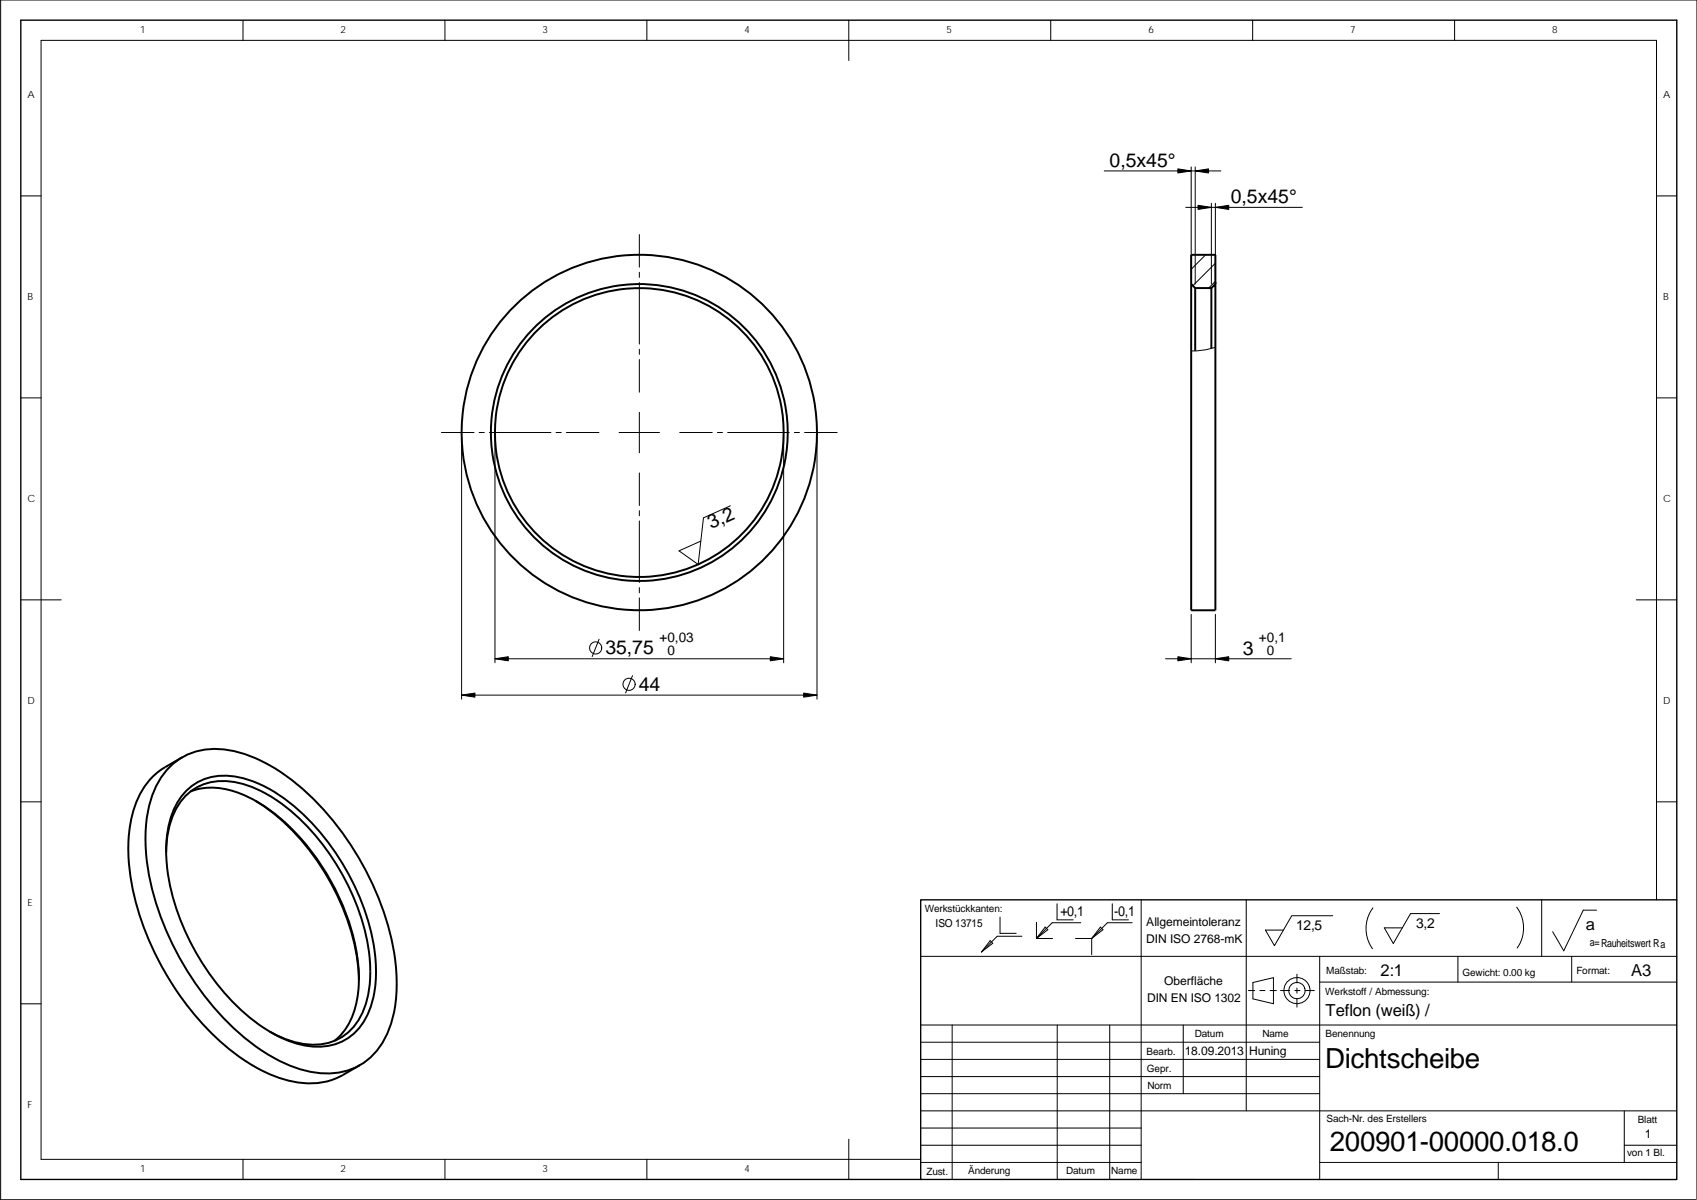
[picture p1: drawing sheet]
<svg xmlns="http://www.w3.org/2000/svg" width="420mm" height="297mm" viewBox="0 0 420 297" stroke-linecap="round" stroke-linejoin="round" font-family="sans-serif">
<g fill="none" stroke="#000" stroke-width=".25">
<path d="M60.2 5v5M110.2 5v5M160.2 5v5M210.2 5v10M260.1 5v5M310.1 5v5M360.1 5v5M5.2 48.5h5M158.3 58.1v8M273.4 42.3h28.9M293.6 51.3h28.8M294.9 41.3v28"/>
<path d="M295.9 41.3v29M299.9 50.3v20M300.9 50.3v19M410.1 48.5h5.1M158.3 67.4v1.3M158.3 69.9v15.3M298.5 63.1l-3.6 3.6M300.9 69.6l-1.7 1.7M300.9 65.2l-5.6 5.5M5.2 98.5h5M158.3 86.4v1.3M158.3 89v8.1"/>
<path d="M300.9 86l-2.3 .6-3.7 .3M410.1 98.5h5.1M109.3 107.1h8.1M114.3 108.1v65M118.6 107.1h1.3M121.2 107.1h15.2M122.5 108.1v56M137.7 107.1h1.2M140.2 107.1h8.1M153.3 107.1h10M158.3 117.1v8M158.3 102.1v10"/>
<path d="M168.3 107.1h8M177.6 107.1h1.3M180.2 107.1h15.2M194 108.1v56M196.7 107.1h1.2M199.2 107.1h8.1M202.3 108.1v65M158.3 126.4v1.3M158.3 128.9v15.3M180.8 125.2l-6.6 3-1.3 11.5-4.8-3.3 5.4-2.5M5.2 148.5h10M148.3 158.2l-1.7 4.3"/>
<path d="M158.3 145.5v1.2M158.3 148v8.1M294.9 152.1v12M300.9 152.1v12M405.1 148.5h10.1M114.3 172.1h88M122.5 163.1h71.5M156.6 167.2l-1.7 4.3M288.6 163.1h31.1M5.2 198.5h5M410.1 198.5h5.1M228 236.7h187.2"/>
<path d="M245.2 232.8l.6 .7-2.8 2.1zM247.6 227v4h4M253 231.8h-6.1l-3.9 3.8M256.6 232.3h4M256.6 228.3v4M258.8 229.5l.6 .6-2.8 2.2zM261.7 223.7v4h4M267.6 228.4h-7.1l-3.9 3.9M270.3 232.3v4M272.4 229.5l.7 .6-2.8 2.2zM275.4 223.7v4h4M280.3 228.4h-6.1l-3.9 3.9h-4"/>
<path d="M282.5 222.7v69.3M308.6 222.7v52.3M326.7 236.7v55.3M330 226.7h-10.2l-4.3 7.4-2.2-3.9h4.5M339.9 224.7a8.6 8.6 0 0 0-.1 10.1M356.4 226.1h-7.2l-4.2 7.5-2.3-3.9h4.5M361 236.7v6.4M375.5 224.6a8.6 8.6 0 0 1 .1 10.1M381.7 222.7v14M389.1 236.7v6.4M395.3 225.3h-3.3l-4.8 10.1-2.8-4.8M410.1 222.7v-212.7h-399.9v277h217.8"/>
<path d="M5.2 248.5h5M228 253.7h187.2M228 258h98.7M235.7 253.7v38.3M261.8 253.7v38.3M274.8 253.7v38.3M293 253.7v17M309.1 245.2h1.6M310.2 243.2l5.1-1.2v6.5l-5.1-1.3zM311.9 245.2h1.3M314.5 245.2h1.5M317 245.2h2.3"/>
<path d="M320.6 245.2h1.2M321.1 241.2v2.1M321.1 244.6v1.3M321.1 247.1v2.2M323.1 245.2h2.3M326.7 243.1h88.5M228 279.2h54.5M228 262.2h98.7M228 266.5h98.7M228 270.7h98.7M402.2 275v12.7M415.2 275h-187.2"/>
<path d="M60.2 287v5M110.2 287v5M160.2 287v5M210.2 282v10M228 287.7h54.5M228 283.5h54.5M326.7 287.7h88.5M371 287.7v4.3M402.2 283.5h13M420.1 296.9v-296.9h-419.9v297h419.7"/>
<circle cx="147.5" cy="160.4" r="1.5"/>
<circle cx="155.8" cy="169.4" r="1.51"/>
<circle cx="321.1" cy="245.2" r="3.2"/>
<circle cx="321.1" cy="245.2" r="2.01"/>
</g>
<path d="M228 222.7h187.2v69.3h-187.2zM415.2 222.7v-217.7h-410v287h222.8" fill="none" stroke="#000" stroke-width=".34"/>
<g fill="none" stroke="#000" stroke-width=".49">
<path d="M294.9 70.3v-7.2h6v7.2M294.9 70.3v80.8h6v-80.8l-1 1v14.9M294.9 70.3l1 1v15.5M295.9 71.3h4M42.2 189.7a16.8 16.8 0 0 1 16.3-3.6 46 46 0 0 1 22 14.7 71 71 0 0 1 17.6 38.8 30.4 30.4 0 0 1-3.8 19.2 15.8 15.8 0 0 1-16.6 6.6 40.1 40.1 0 0 1-20.3-11.3 71.4 71.4 0 0 1-21.2-42.6 30.2 30.2 0 0 1 3.8-19.2zM45.1 187.5a24.9 24.9 0 0 0-8.1 5.7 25.6 25.6 0 0 0-5.2 16.8 66.8 66.8 0 0 0 13.7 37.8 55 55 0 0 0 21.9 18.3 20.7 20.7 0 0 0 16 .8l5.7-3.2M46.5 195.4a13.9 13.9 0 0 1 13.4-2.8 37.9 37.9 0 0 1 18.5 12.5 58.6 58.6 0 0 1 14.7 33.7 24.1 24.1 0 0 1-3.8 15.3 13.5 13.5 0 0 1-14 4.7 36 36 0 0 1-18.4-11.5 59.3 59.3 0 0 1-15.7-34 25.1 25.1 0 0 1 3.3-15.5zM47.2 195.9a17.4 17.4 0 0 1 14 1.3 49.6 49.6 0 0 1 21 21.3 49.9 49.9 0 0 1 6.6 25.4 19.1 19.1 0 0 1-5.1 13l-.9 .7M63.2 198.2a57.1 57.1 0 0 1 22.9 29.8 47.6 47.6 0 0 1 2.8 14.6M41.1 211a20.9 20.9 0 0 1 4.2-13.3 13.7 13.7 0 0 1 14.8-3.6 38.6 38.6 0 0 1 18.1 12.8 56.6 56.6 0 0 1 13.4 31.9 23.4 23.4 0 0 1-3.2 14.2 13 13 0 0 1-13.8 5.3 25.5 25.5 0 0 1-7.8-2.9"/>
<circle cx="158.3" cy="107.1" r="35.7"/>
<circle cx="158.3" cy="107.1" r="44"/>
<circle cx="158.3" cy="107.1" r="36.8"/>
</g>
<g fill="#000" stroke="#000" stroke-width=".25">
<path d="M291.6 41.8l3.3 .5-3.3 .5z" fill-rule="evenodd"/>
<path d="M295.9 42.3l3.3-.5v1z" fill-rule="evenodd"/>
<path d="M296.6 50.8l3.3 .5-3.3 .5z" fill-rule="evenodd"/>
<path d="M300.9 51.3l3.3-.5v1z" fill-rule="evenodd"/>
<path d="M114.3 172.1l3.3-.5v1z" fill-rule="evenodd"/>
<path d="M122.5 163.1l3.3-.5v1z" fill-rule="evenodd"/>
<path d="M190.7 162.6l3.3 .5-3.3 .5z" fill-rule="evenodd"/>
<path d="M199 171.6l3.3 .5-3.3 .5z" fill-rule="evenodd"/>
<path d="M291.6 162.6l3.3 .5-3.3 .5z" fill-rule="evenodd"/>
<path d="M300.9 163.1l3.3-.5v1z" fill-rule="evenodd"/>
</g>
<g font-size="6.9">
<text x="328.1" y="264.3">Dichtscheibe</text>
<text x="329.2" y="285">200901-00000.018.0</text>
</g>
<g font-size="4.8">
<text x="274.7" y="41.3">0,5x45°</text>
<text x="304.7" y="50.3">0,5x45°</text>
<text x="176.1" y="131" transform="rotate(-24 176.1 131)">3,2</text>
<text x="149.9" y="162">35,75</text>
<text x="307.7" y="162">3</text>
<text x="158.2" y="171">44</text>
</g>
<g font-size="4.1">
<text x="392.6" y="230.1">a</text>
<text x="341.8" y="241.7">2:1</text>
<text x="403.8" y="241.7">A3</text>
<text x="328.2" y="251.6">Teflon (weiß) /</text>
</g>
<g font-size="3.4">
<text x="262.5" y="226.7">+0,1</text>
<text x="275.9" y="226.7">-0,1</text>
<text x="320.9" y="230.3">12,5</text>
<text x="350.6" y="229.7">3,2</text>
</g>
<g font-size="3.3">
<text x="163.3" y="158.9">+0,03</text>
<text x="311.7" y="158.9">+0,1</text>
<text x="165.2" y="162">0</text>
<text x="313.7" y="162.1">0</text>
</g>
<g font-size="3">
<text x="283.8" y="233.3">DIN ISO 2768-mK</text>
<text x="283.8" y="229.1">Allgemeintoleranz</text>
<text x="288.3" y="243.8">Oberfläche</text>
<text x="284" y="248">DIN EN ISO 1302</text>
<text x="293.4" y="261.1">18.09.2013 Huning</text>
<text x="407.2" y="281.8">1</text>
</g>
<g font-size="2.7">
<text x="231.6" y="229.5">ISO 13715</text>
<text x="393.6" y="234.3">a=Rauheitswert Ra</text>
</g>
<g font-size="2.5">
<text x="34.7" y="8.2">1</text>
<text x="84.3" y="8.2">2</text>
<text x="134.3" y="8.2">3</text>
<text x="184.3" y="8.2">4</text>
<text x="234.3" y="8.2">5</text>
<text x="284.3" y="8.2">6</text>
<text x="334.3" y="8.2">7</text>
<text x="384.3" y="8.2">8</text>
<text x="6.8" y="24.2">A</text>
<text x="411.8" y="24.2">A</text>
<text x="6.8" y="74.2">B</text>
<text x="411.8" y="74.2">B</text>
<text x="6.8" y="124.2">C</text>
<text x="411.8" y="124.2">C</text>
<text x="6.8" y="174.2">D</text>
<text x="411.8" y="174.2">D</text>
<text x="6.8" y="224.2">E</text>
<text x="228.9" y="225.7">Werkstückkanten:</text>
<text x="328.4" y="241.1">Maßstab:</text>
<text x="362.1" y="241.5">Gewicht: 0.00 kg</text>
<text x="390.3" y="241.1">Format:</text>
<text x="328.1" y="246.4">Werkstoff / Abmessung:</text>
<text x="295.8" y="256.8">Datum</text>
<text x="312.6" y="256.7">Name</text>
<text x="328.2" y="256.8">Benennung</text>
<text x="283.9" y="261.1">Bearb.</text>
<text x="284" y="265.2">Gepr.</text>
<text x="284.1" y="269.5">Norm</text>
<text x="6.8" y="274.2">F</text>
<text x="328.4" y="277.8">Sach-Nr. des Erstellers</text>
<text x="405.5" y="278">Blatt</text>
<text x="402.8" y="286.2">von 1 Bl.</text>
<text x="34.7" y="290.2">1</text>
<text x="84.3" y="290.2">2</text>
<text x="134.3" y="290.2">3</text>
<text x="184.3" y="290.2">4</text>
<text x="229.4" y="290.8">Zust.</text>
<text x="239.7" y="290.6">Änderung</text>
<text x="264" y="290.6">Datum</text>
<text x="275.1" y="290.7">Name</text>
</g>
</svg>
